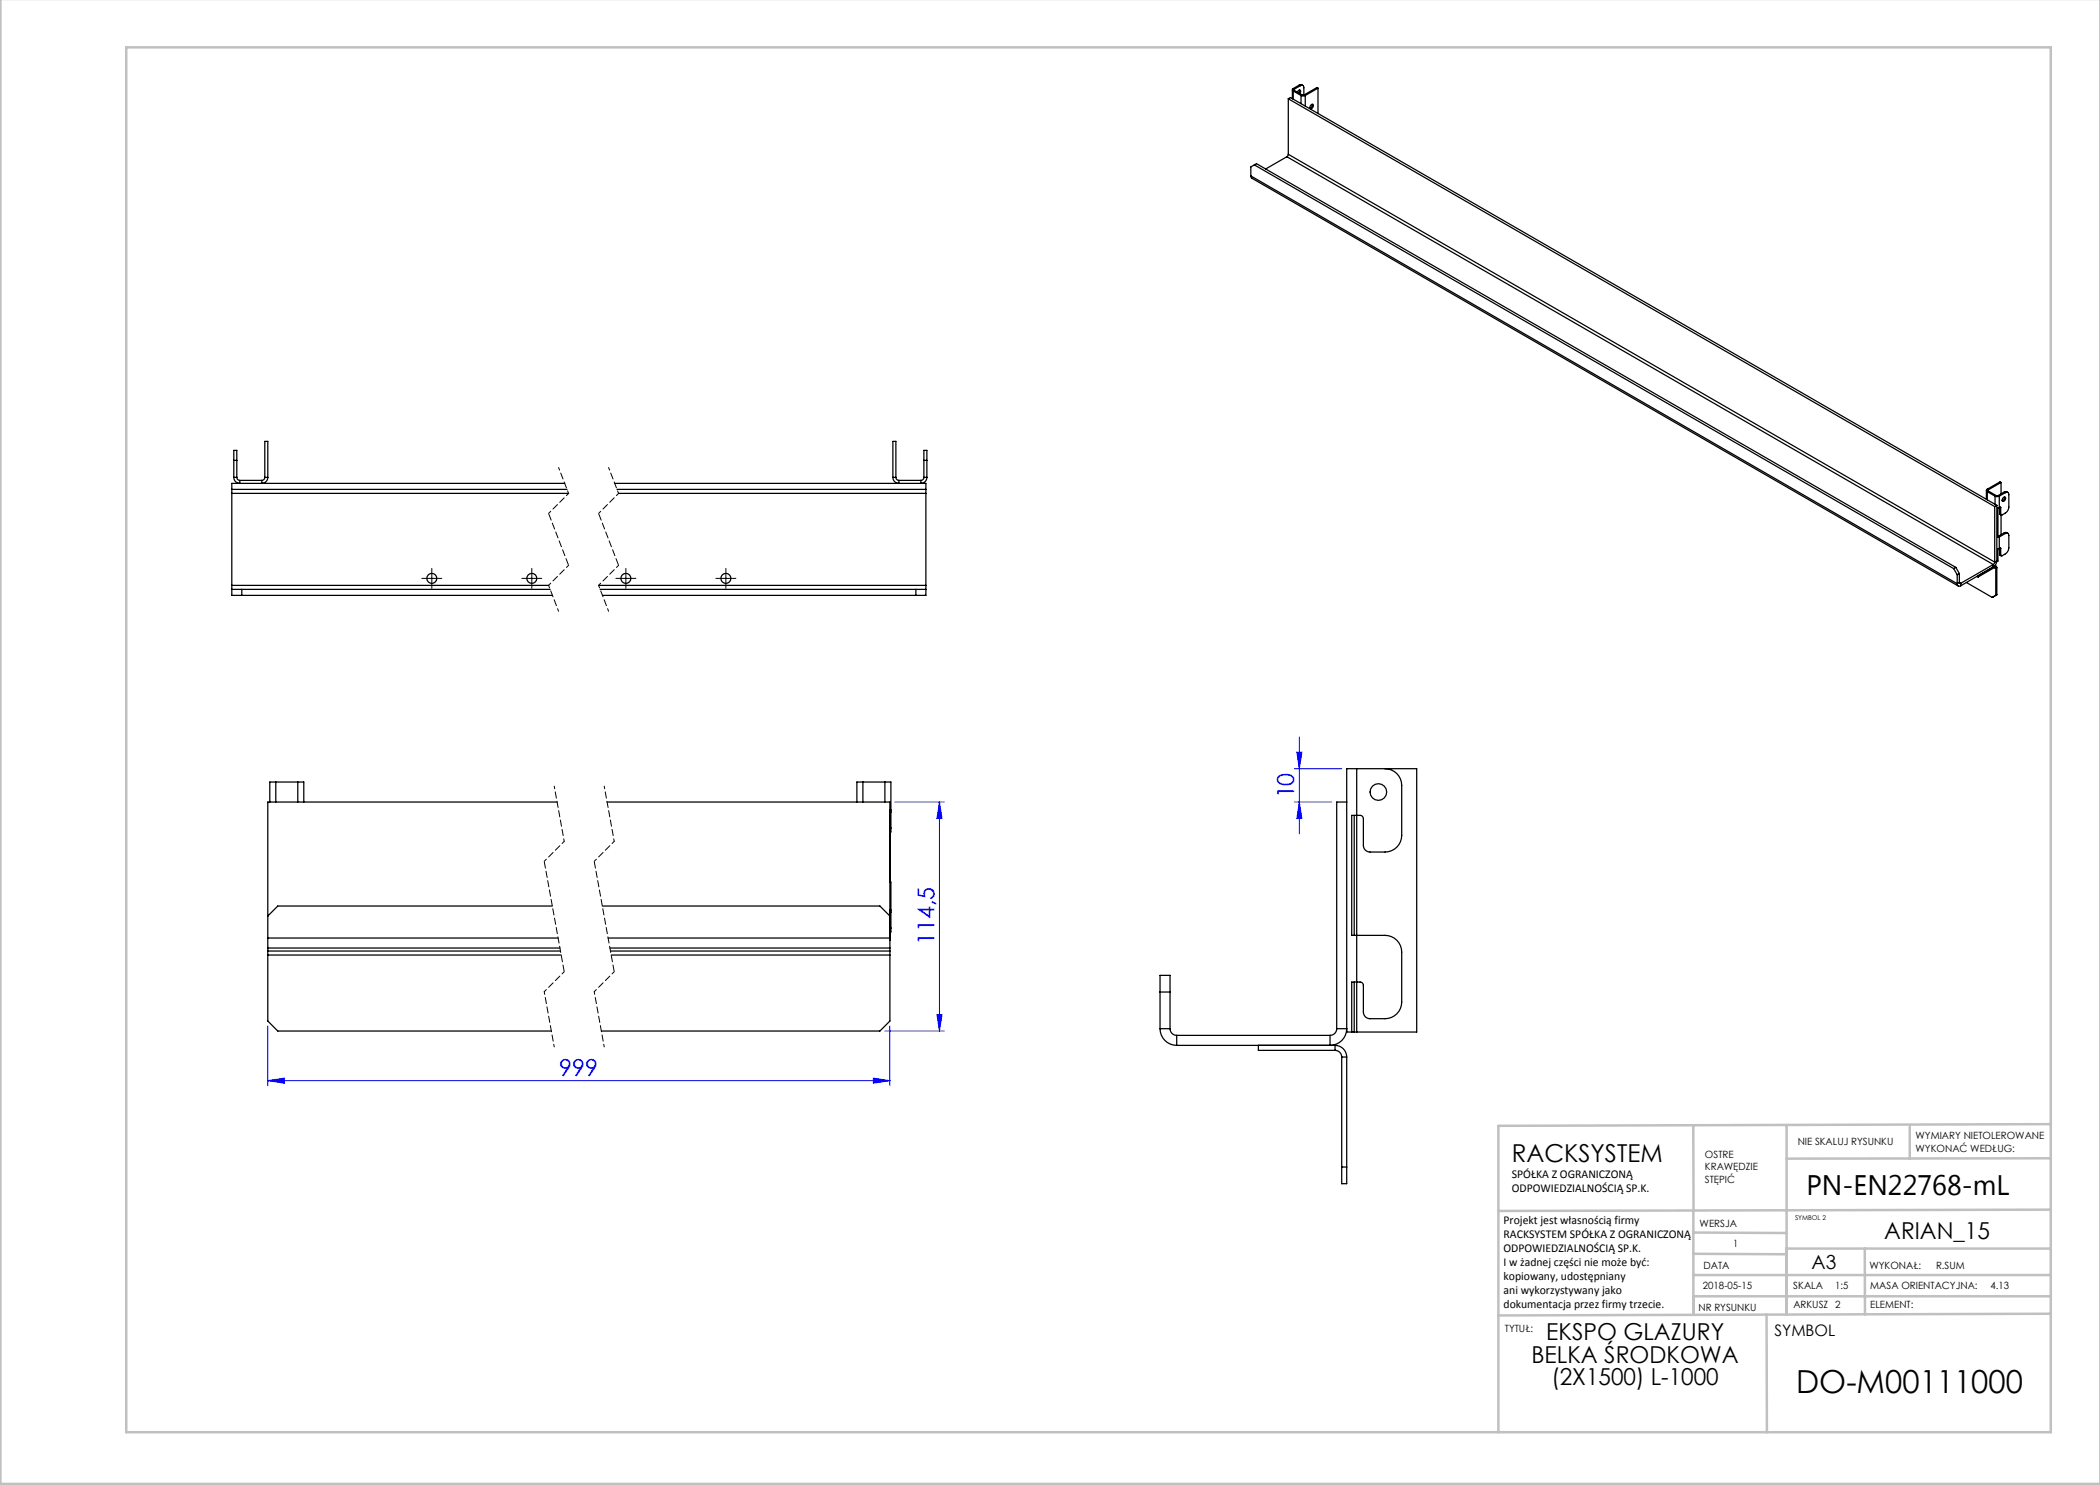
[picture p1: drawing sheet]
<svg xmlns="http://www.w3.org/2000/svg" width="420mm" height="297mm" viewBox="0 0 420 297" stroke-linecap="round" stroke-linejoin="round" font-family="sans-serif">
<g fill="none" stroke="#00f" stroke-width=".2">
<path d="M258.9 153.7h9.4M259.4 150.4h1l-.5 3.3zM259.9 147.4v19.4M179 160.4h9.9M187.9 160.4v45.8M187.9 160.4l.5 3.3h-1zM258.9 160.4h7.4M259.9 160.4l.5 3.3h-1zM53.6 216.1l3.3-.5v1zM53.6 205.2v11.9M53.6 216.1h124.4M174.7 215.6l3.3 .5-3.3 .5z"/>
<path d="M177 206.2h11.9M178 205.2v11.9M187.4 202.9h1l-.5 3.3z"/>
</g>
<g fill="none" stroke="#000" stroke-width=".2" stroke-dasharray="15.2 1.3 1.3 1.3">
<path d="M85.4 115.7h-1M86.4 114.7v-1M86.4 116.7v1M87.4 115.7h1M105.4 115.7h-1M106.4 114.7v-1M106.4 116.7v1M107.4 115.7h1M124.2 115.7h-1M125.2 114.7v-1M125.2 116.7v1M126.2 115.7h1"/>
<path d="M144.2 115.7h-1M145.2 114.7v-1M145.2 116.7v1M146.2 115.7h1"/>
</g>
<path d="M85.4 115.7h2M86.4 114.7v2M105.4 115.7h2M106.4 114.7v2M124.2 115.7h2M125.2 114.7v2M144.2 115.7h2M145.2 114.7v2" fill="none" stroke="#000" stroke-width=".2"/>
<g fill="none" stroke="#000" stroke-width=".2" stroke-dasharray="1.3 .6" stroke-dashoffset=".7">
<path d="M111.7 93.5l2 5.2M113.7 98.7l-4 4M121.7 93.5l2 5.2M123.7 98.7l-4 4M109.7 117.1l2 5.2M113.7 113.1l-4 4M119.7 117.1l2 5.2M123.7 113.1l-4 4M110.8 157.2l2 11.1M120.8 157.2l2 11.1M112.8 168.3l-4 4M122.8 168.3l-4 4"/>
<path d="M108.8 198.3l2 11.1M112.8 194.3l-4 4M118.8 198.3l2 11.1M122.8 194.3l-4 4"/>
</g>
<path d="M109.7 102.7l4 10.4M119.7 102.7l4 10.4" fill="none" stroke="#000" stroke-width=".2" stroke-dasharray="1.3 .6" stroke-dashoffset="-.2"/>
<path d="M108.8 172.3l4 22M118.8 172.3l4 22" fill="none" stroke="#000" stroke-width=".2" stroke-dasharray="1.3 .6" stroke-dashoffset="-.1"/>
<g fill="none" stroke="#c0c0c0" stroke-width=".5">
<path d="M.1 -.1v296.9h419.9M25.2 9.5h385v276.9h-385zM338.7 225.2v16.9M357.3 225v37.9M382 225.4v6.3M410.1 224.8l-110.4 .4v61.2M410.1 231.7h-52.8M338.7 259.3h71.5M338.7 255h71.5M338.7 250.8l18.6 .1M338.7 246.5l18.6 .1M338.7 242.1v20.9"/>
<path d="M373 249.7v13.2M410.1 241.9l-110.4 .3M410.2 249.7h-52.9v13.2M353.3 262.9l.1 23.5M410.2 262.7l-110.5 .4"/>
</g>
<g fill="#00f">
<path d="M53.6 216.1l3.3-.5v1zM174.7 215.6l3.3 .5-3.3 .5z"/>
<path d="M259.9 160.4l.5 3.3h-1zM259.4 150.4h1l-.5 3.3z"/>
<path d="M187.9 160.4l.5 3.3h-1zM187.4 202.9h1l-.5 3.3z"/>
</g>
<g fill="none" stroke="#000" stroke-width=".25">
<path d="M257.7 19.8l141.2 81.5M257.7 19.8v11.1M257.7 19.8l.4-.3 141.3 81.6M258.5 18v1.7M258.6 17.7a.26 .26 0 0 0-.1 .3 .26 .26 0 0 0 .1 .2M258.6 17.7l.3 .1M258.6 18.2l1.6 .9M258.6 18.2v1.6M258.9 17.8v.3M258.9 18.1l-.3 .1M258.9 18.1l1.5 .9M259.5 18.4l.3-.4h.2l.1 .2-.2 .5"/>
<path d="M259.9 17l.3-.1 .4 .2M259.9 17l-1.3 .7M259.9 17l.2 .1M259.9 18l-.2 .6M260.1 17.1a.43 .43 0 0 1 .5 0 .43 .43 0 0 1 .2 .4v1.5M260.1 17.1l-1.2 .7M260.2 19.1l.4 .1 .5-.1M260.2 19.1v1.6M260.4 19h.4M260.4 19l-.2 .1M260.8 19l.3 .1M261.1 19.1v2.1"/>
<path d="M263.6 17.6v5.1M263.6 17.6l-2.5 1.5M263.6 17.6l-.2-.1-2.6 1.5M250.2 35.2l.2 .4 141.3 81.6M250.2 35.2l141.2 81.5M250.9 33l-.7 .4v1.8M250.9 33l139.8 80.7M250.9 33l.4-.3 139.9 80.8M257.4 31.3l-4.3 2.5M257.4 31.3l141.3 81.6M257.7 30.9l-.3 .4M257.7 30.9l141.2 81.5"/>
<path d="M262.2 21l.3-.2a.47 .47 0 0 1 .1 .6 .47 .47 0 0 1-.6 .2zM262.4 20.9v.4l-.4 .3M46.4 97.9v.8M46.4 97.9h67M46.4 98.7h67.3M46.4 98.7v18.4M46.8 92.1v-2h.6v2M46.8 95.5a1.2 1.2 0 0 0 1.2 1.2v-.6M46.8 95.5h.6M46.8 92.1h.6M46.8 92.1v3.4M47.4 95.5a.6 .6 0 0 0 .6 .6"/>
<path d="M47.4 92.1v3.4M48 96.1h4.4M53 95.5a.6 .6 0 0 1-.6 .6M53 95.5v-7.2h.6v7.2M53 95.5h.6M53.6 95.5a1.2 1.2 0 0 1-1.2 1.2v-.6M112.9 96.7h-66.5v1.2M122.9 96.7h62.3v1.2M123.4 97.9h61.8M123.7 98.7h61.5M178.6 95.5a1.2 1.2 0 0 0 1.2 1.2v-.6M178.6 95.5h.6"/>
<path d="M178.6 95.5v-7.2h.6v7.2M179.2 95.5a.6 .6 0 0 0 .6 .6M179.8 96.1h4.4M184.8 92.1v-2h.6v2M184.8 95.5a.6 .6 0 0 1-.6 .6M184.8 95.5h.6M184.8 92.1h.6M184.8 92.1v3.4M185.2 97.9v.8M185.2 98.7v18.4M185.4 95.5a1.2 1.2 0 0 1-1.2 1.2v-.6M185.4 92.1v3.4"/>
<path d="M397.3 98.1v1.8M397.5 97.8a.26 .26 0 0 0-.2 .3 .26 .26 0 0 0 .2 .2M397.5 97.8l.2 .2M397.5 98.3l1.5 .9M397.5 98.3v1.7M397.7 98v.2M397.7 98.2l-.2 .1M397.7 98.2l1.5 .9M399 99.2l.4 .1 .5-.1M399 99.2v1.7M399.2 99.1h.4M399.2 99.1l-.2 .1"/>
<path d="M399.6 99.1l.3 .1M399.9 99.2v2.3M400.2 96.5l-2.5 1.5M400.2 96.5v2.3M400.2 96.5l-.2-.1-2.5 1.4M400.6 99.5l.3-.1a.47 .47 0 0 1 .1 .6 .47 .47 0 0 1-.5 .2zM400.8 98.4l.4-.1 .4 .2M400.8 98.4l-1.2 .7M400.8 98.4l.3 .1M400.9 99.4l-.1 .5-.4 .3M401.1 98.5a.43 .43 0 0 1 .5 0 .43 .43 0 0 1 .2 .4v2.5a1.56 1.56 0 0 1-.7 1.2l-.8 .4-.2-.2M401.1 98.5l-1.2 .7"/>
<path d="M46.4 117.1v.8M46.4 117.9h63.6M46.4 117.9v1.2h64.1M46.4 117.1h63.3M48.4 117.9v1.2M119.7 117.1h65.5M120 117.9h65.2M183.2 117.9v1.2M185.2 117.1v.8M185.2 117.9v1.2h-64.7M390.7 113.7l.7 1.2M391.2 113.5l-.5 .2"/>
<path d="M391.2 113.5l.7 1.2M391.4 116.7a.43 .43 0 0 0 .3 .5 .43 .43 0 0 0 .5 0M391.4 114.9v1.8M391.9 116.5l.1 .2h.2M391.9 114.7l-.5 .2M391.9 116.5l-.5 .2M391.9 114.7v1.8M391.9 116.5l.3 .2M392.2 116.7v.5M395.4 115.3l.2 .1M395.6 115.2v.2M398.7 112.9l-6.5 3.8"/>
<path d="M398.8 113.3h.1M398.9 113.3a.3 .3 0 0 1 .3-.1 .3 .3 0 0 1 .2 .4M398.9 113.5h.2l.1 .2M398.9 113.5l-3.3 1.9M398.9 113.3l-6.7 3.9M398.9 113.3v.2M398.9 113.5l.3 .2M398.9 112.4l-.2 .5M398.9 101.3v11.1M399 113.1l.2 .1M399.2 113.7v5.4M399.4 112.2a1.56 1.56 0 0 1-.7 1.2v-.5"/>
<path d="M399.4 113.6l-.2 .1M399.4 113.6v5.3l-1 .6-5.1-3M399.4 101.1v11.1M399.4 101.1l-.5 .2M399.4 112.2l-.5 .2M399.6 107.3h.1M399.6 107.3l.3 .1M399.9 101.5l-.3 .1v5.9l.3-.1M399.9 109.7l-.3 .1v2.4h-.2M399.9 107.4v2.3M399.9 102.7l.3 .3v3.9M399.9 110.9l.3 .3"/>
<path d="M399.9 102.7l.2 .1M399.9 101.5v1.2M399.9 109.6v1.3M399.9 110.9l.2 .1M400 101.4l.1 .1M400 109.6l.1 .1M400 101.4l-.1 .1M400 109.6l-.1 .1M400.1 101.5v1.3M400.1 109.7v1.3M400.8 106.6l.4-.1 .4 .2M400.8 106.6l-1.2 .7"/>
<path d="M400.8 106.6l.3 .1M401.1 106.7a.43 .43 0 0 1 .5 0 .43 .43 0 0 1 .2 .4v2.5a1.56 1.56 0 0 1-.7 1.2l-.8 .4-.2-.2M401.1 106.7l-1.2 .7M55.2 156.4h-1.2v4M55.2 156.4h4.4M55.2 156.4v4M59.6 156.4h1.2v4M59.6 156.4v4M172.6 156.4h-1.2v4M172.6 156.4h4.4M172.6 156.4v4M177 156.4h1.2v5.6"/>
<path d="M177 156.4v4M271.3 153.7h-2v52.7h1M271.3 153.7v52.7M271.3 153.7h12v52.7h-12M277 153.7a3.3 3.3 0 0 1 3.3 3.4v10a3.3 3.3 0 0 1-3.3 3.3h-3a1.33 1.33 0 0 1-1.3-1.3v-5.4a.67 .67 0 0 0-.7-.6h-1.7v24h6.7a3.3 3.3 0 0 1 3.3 3.3v10a3.3 3.3 0 0 1-3.3 3.3h-3a1.33 1.33 0 0 1-1.3-1.3v-5.3a.67 .67 0 0 0-.7-.7h-1.7v10M111.4 160.4h-57.8v27.2M121.4 160.4h56.6v27.6M178 162h.2M178 176.4h.2v5.6M178 162.4h.2M178 165.6h.2M178.2 162v.4"/>
<path d="M178.2 165.6v.2a.43 .43 0 0 1-.2 .6M178.2 162.4v3.2M269.3 160.4h-2v45.3M270.8 163.1v24M53.6 190.2v.8M53.6 187.6v2M53.6 190.2h58.5M53.6 191h58.6M53.6 191v13.2l2 2h54.7M53.6 187.6h58M53.6 189.6h58.4M53.6 189.6v.6"/>
<path d="M110.5 181.2h-54.9l-2 2M120.5 181.2h55.5l2 2M121.6 187.6h56.4v2M122 189.6h56M122.1 190.2h55.9M122.2 191h55.8M178 190.2v.8M178 189.6v.6M178 191v13.2l-2 2h-55.7M178 188h.1M178 182h.2M178 182.4h.2"/>
<path d="M178 185.6h.2M178.2 182v.4M178.2 185.6v.2a.43 .43 0 0 1-.2 .6M178.2 182.4v3.2M232 198.4h2M270.8 196.4v10M232 205.7a3.3 3.3 0 0 0 3.3 3.4M232 205.7h2M232 205.7v-10.6h2v10.6M234 205.7a1.33 1.33 0 0 0 1.3 1.4M235.3 209.1h31.7M235.3 207.1v2"/>
<path d="M235.3 207.1h30.7M251.7 209.1v1h15.3M267 210.1a1.33 1.33 0 0 1 1.3 1.3M267 209.1a2.33 2.33 0 0 1 2.3 2.3M267 209.1v1M267.3 205.7h2a3.3 3.3 0 0 1-3.3 3.4v-2M267.3 205.7a1.33 1.33 0 0 1-1.3 1.4M268.3 211.4v25.3h1v-25.3M268.3 211.4h1M270.3 206.4h.5M270.8 206.4h.5M268.3 233.4h1"/>
<circle cx="86.4" cy="115.7" r="1"/>
<circle cx="106.4" cy="115.7" r="1"/>
<circle cx="125.2" cy="115.7" r="1"/>
<circle cx="145.2" cy="115.7" r="1"/>
<circle cx="275.7" cy="158.4" r="1.67"/>
</g>
<text font-size="6.3" x="359.2" y="278.5">DO-M00111000</text>
<text font-size="5.6" x="361.3" y="239.1">PN-EN22768-mL</text>
<text font-size="4.9" x="302.4" y="232.4">RACKSYSTEM</text>
<g font-size="4.7" fill="#00f">
<text x="258.9" y="159.7" transform="rotate(-90 258.9 159.7)">10</text>
<text x="186.9" y="189" transform="rotate(-90 186.9 189)">114,5</text>
<text x="111.9" y="215.1">999</text>
</g>
<g font-size="4.7">
<text x="376.9" y="247.8">ARIAN_15</text>
<text x="309.3" y="268.1">EKSPO GLAZURY</text>
<text x="306.3" y="272.6">BELKA ŚRODKOWA</text>
<text x="310.3" y="277.1">(2X1500) L-1000</text>
</g>
<text font-size="3.9" x="362.3" y="253.8">A3</text>
<text font-size="3.2" x="354.9" y="267.2">SYMBOL</text>
<g font-size="2.4">
<text x="302.4" y="235.6">SPÓŁKA Z OGRANICZONĄ</text>
<text x="302.4" y="238.4">ODPOWIEDZIALNOŚCIĄ SP.K.</text>
<text x="300.7" y="244.7">Projekt jest własnością firmy</text>
<text x="300.7" y="247.5">RACKSYSTEM SPÓŁKA Z OGRANICZONĄ</text>
<text x="300.7" y="250.3">ODPOWIEDZIALNOŚCIĄ SP.K.</text>
<text x="300.7" y="253.1">I w żadnej części nie może być:</text>
<text x="300.7" y="256">kopiowany, udostępniany</text>
<text x="300.7" y="258.8">ani wykorzystywany jako</text>
<text x="300.7" y="261.6">dokumentacja przez firmy trzecie.</text>
</g>
<g font-size="2">
<text x="383.1" y="227.9">WYMIARY NIETOLEROWANE</text>
<text x="341" y="231.6">OSTRE</text>
<text x="359.5" y="228.9">NIE SKALUJ RYSUNKU</text>
<text x="383.1" y="230.4">WYKONAĆ WEDŁUG:</text>
<text x="341" y="234.1">KRAWĘDZIE</text>
<text x="341" y="236.6">STĘPIĆ</text>
<text x="339.9" y="245.4">WERSJA</text>
<text x="346.6" y="249.5">1</text>
<text x="340.6" y="257.7">2018-05-15</text>
<text x="340.7" y="253.8">DATA</text>
<text x="358.7" y="257.7">SKALA</text>
<text x="367" y="257.7">1:5</text>
<text x="373.9" y="253.8">WYKONAŁ:</text>
<text x="374.1" y="257.7">MASA ORIENTACYJNA:</text>
<text x="387.2" y="253.8">R.SUM</text>
<text x="398.1" y="257.7">4.13</text>
<text x="339.7" y="262.3">NR RYSUNKU</text>
<text x="358.7" y="261.7">ARKUSZ 2</text>
<text x="374.1" y="261.7">ELEMENT:</text>
<text x="301" y="266.4">TYTUŁ:</text>
</g>
<text font-size="1.3" x="359" y="244">SYMBOL 2</text>
</svg>
